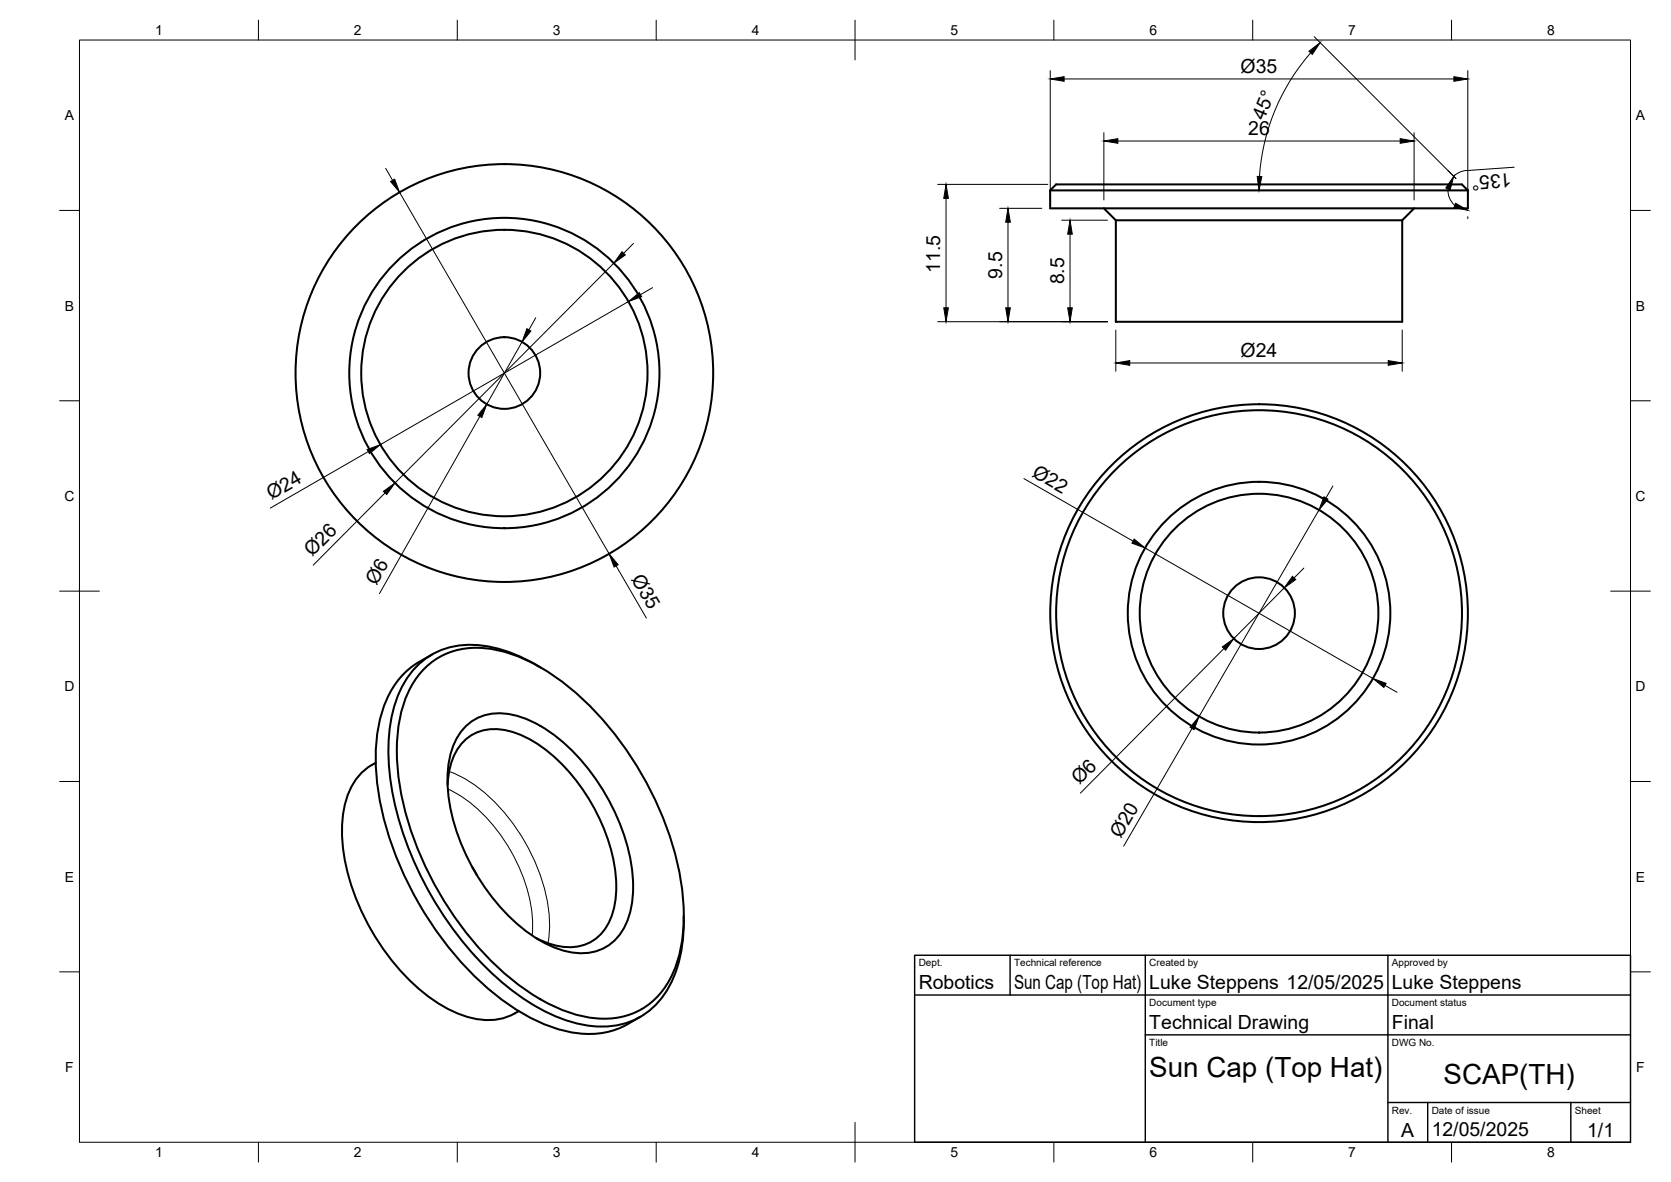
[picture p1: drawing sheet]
<svg xmlns="http://www.w3.org/2000/svg" width="420mm" height="297mm" viewBox="0 0 420 297" stroke-linecap="round" stroke-linejoin="round" font-family="sans-serif">
<!-- layer: Visible -->
<g fill="none" stroke="#000" stroke-width=".51">
<path d="M264.1 47.8l1.5-1.5h102l1.5 1.5v4.6h-105zM264.1 47.8h105M277.6 52.4l3 3M280.6 55.4h72M280.6 55.4v25.5h72v-25.5M355.6 52.4l-3 3M107.3 167.5a18.9 18.9 0 0 1 16.7-4.3 44.6 44.6 0 0 1 21.4 11.5 83.2 83.2 0 0 1 26.2 49.6 38.9 38.9 0 0 1-2.5 20.5 18.6 18.6 0 0 1-21.4 10.8 44.6 44.6 0 0 1-21.4-11.5 83.2 83.2 0 0 1-26.2-49.6 38.9 38.9 0 0 1 2.5-20.5 20.6 20.6 0 0 1 4.7-6.5zM108.6 164.5a22 22 0 0 0-12.9 15.7 53.8 53.8 0 0 0 1.5 27.9 85.3 85.3 0 0 0 29.6 43.6 38.8 38.8 0 0 0 20.9 8.1 19.4 19.4 0 0 0 10.1-2.4M134.9 167.2l1.1 .6M134.9 167.2a31.2 31.2 0 0 0-19.8-4.9 19.1 19.1 0 0 0-15.3 13.1 46.5 46.5 0 0 0-.8 25.4 85.9 85.9 0 0 0 29.4 47.8 39.4 39.4 0 0 0 22.5 9.4 19 19 0 0 0 18.9-13.5 37.7 37.7 0 0 0 2.1-13.1M93.5 192.2a15.3 15.3 0 0 0-6.9 10.7 43.7 43.7 0 0 0 4.4 26.2 54.5 54.5 0 0 0 20.4 23.8 20.5 20.5 0 0 0 15.2 3l2.8-1.2M94.5 191.7l-1 .6"/>
<path d="M112.5 197.2a15.3 15.3 0 0 1 5-11.7 12 12 0 0 1 11.4-1.6 35.1 35.1 0 0 1 17 13.6 46.2 46.2 0 0 1 9.1 25 16.9 16.9 0 0 1-4.2 12.5 11.3 11.3 0 0 1-10.9 2.7l-3.4-1.2-1.8-.8M117 182.6a12.7 12.7 0 0 1 13.2-2.6 37.7 37.7 0 0 1 18.4 14.1 50.5 50.5 0 0 1 10.6 28.7 18.4 18.4 0 0 1-4.5 13.4 12.7 12.7 0 0 1-13.2 2.6 37.7 37.7 0 0 1-18.4-14.1 50.5 50.5 0 0 1-10.6-28.7 18.4 18.4 0 0 1 4.5-13.4zM118.8 218l1 1.8M171.9 230.2v1.2M130.4 254.1l-1 .6M161 255.5l-3.2 1.9"/>
<circle cx="126.8" cy="93.7" r="9"/>
<circle cx="126.8" cy="93.7" r="52.5"/>
<circle cx="126.8" cy="93.7" r="36"/>
<circle cx="126.8" cy="93.7" r="39"/>
<circle cx="316.6" cy="154.1" r="33"/>
<circle cx="316.6" cy="154.1" r="52.5"/>
<circle cx="316.6" cy="154.1" r="51"/>
<circle cx="316.6" cy="154.1" r="9"/>
<circle cx="316.6" cy="154.1" r="30"/>
</g>
<!-- layer: Visible Narrow -->
<path d="M112.6 198.3a38.1 38.1 0 0 1 17.3 18.3 35.4 35.4 0 0 1 3.9 18.5M112.9 193.9a37.9 37.9 0 0 1 18.1 16.1 43.2 43.2 0 0 1 7.1 24.2l-.3 2.8" fill="none" stroke="#000" stroke-width=".25"/>
<!-- layer: BORDER -->
<g fill="none" stroke="#000" stroke-width=".25">
<path d="M20 10.1h390v276.9h-390zM65 5.1v5M115 5.1v5M165 5.1v5M215 5.1v10M265 5.1v5M315 5.1v5M365 5.1v5M15 52.9h5M410 52.9h5M15 100.7h5M410 100.7h5"/>
<path d="M15 148.6h10M405 148.6h10M15 196.4h5M410 196.4h5M15 244.2h5M410 244.2h5M65 287v5M115 287v5M165 287v5M215 282.1v9.9M265 287v5M315 287v5"/>
<path d="M365 287v5"/>
</g>
<!-- layer: TITLEBLOCK -->
<path d="M230 240.1h180v46.9h-180zM230 250h180M254 240.1v9.9M288 240.1v46.9M349 240.1v46.9M288 260.1h122M349 277.1h61M359 277.1v9.9M395 277.1v9.9" fill="none" stroke="#000" stroke-width=".36"/>
<!-- layer: FD_Dimensions -->
<g fill="none" stroke="#000" stroke-width=".25">
<path d="M264.1 17.7v32.6M267.6 19.8h98M329.5 13.3a52.8 52.8 0 0 0-12.8 31.1M330.5 9.2l35.6 35.7M369.1 17.7v32.6M277.6 33.3v17M281.1 35.4h71M355.6 33.3v17M97 42.3l1.7 3M100.5 48.4l52.7 90.8M235.8 46.3h27.7M237.9 49.9v27.5"/>
<path d="M251.4 52.4h10.6M253.4 55.8v21.6M267 55.3h11.5M269 58.9v18.5M364.1 47.5l.2 1.9 .6 1.2 .9 1M369.1 54.4v.6M380.7 42l-12.6 .9-1.6 .7-1 .7M134.7 79.8l-1.7 3.1M154.3 66.1l-55 55.3M158 75.8l-62.4 35.9M159.3 61.2l-2.5 2.5M164.1 72.3l-3.1 1.7"/>
<path d="M131.3 85.9l-8.9 15.7M235.8 80.8h42.7M280.6 82.9v10.4M284.1 91.2h65M352.6 82.9v10.4M92.6 113.5l-24.6 14.2M120.6 104.6l-25.2 44.6M96.8 123.9l-18.1 18.1M257.5 120.3l27.4 15.7M287.9 137.7l57.3 32.8M331.6 128.2l-30.1 51.9M335.2 122.1l-1.8 3"/>
<path d="M154.9 142.2l7.6 13.1M322.9 147.7l-12.7 12.8M327.9 142.8l-2.5 2.5M307.8 163l-36.1 36.3M348.2 172.2l3.1 1.8M299.7 183.1l-17.2 29.5"/>
</g>
<g fill="#000" stroke="#000" stroke-width=".25">
<path d="M264.1 19.8l3.5-.5v1.1zM329.1 12.9l2.8-2.2-1.9 3zM365.6 19.3l3.5 .5-3.5 .6zM277.6 35.4l3.5-.6v1.2zM352.1 34.8l3.5 .6-3.5 .6zM98.2 45.6l1-.6 1.3 3.4zM237.9 46.3l.6 3.6h-1.2zM253.4 52.4l.6 3.4h-1.1zM269 55.3l.6 3.6h-1.1zM316.1 44.3l1.2 .1-.7 3.4zM365.5 44.3l-.9 3.4-1.1-.4zM366 51.1l3.1 1.7-3.5-.6z"/>
<path d="M156.4 63.3l.8 .8-2.9 2zM158 75.8l2.8-2.3 .5 1.1zM237.3 77.4h1.2l-.6 3.4zM252.9 77.4h1.1l-.6 3.4zM268.5 77.4h1.1l-.6 3.4zM132.5 82.6l1 .6-2.2 2.7zM280.6 91.2l3.5-.6v1.2zM349.1 90.6l3.5 .6-3.5 .6zM92.3 113l3.3-1.3-2.7 2.3zM122.4 101.6l-1.2 3.3-1.1-.5zM96.4 123.5l2.9-2.1-2.1 2.9zM285.2 135.5l2.7 2.2-3.3-1.2z"/>
<path d="M332.9 124.8l1 .6-2.3 2.8zM153.2 139.2l2.2 2.7-1 .6zM325 144.8l.8 .9-2.9 2zM307.3 162.6l2.9-2.1-2 2.9zM345.2 170.5l3.3 1.2-.5 1zM301.5 180.1l-1.3 3.3-1-.6z"/>
</g>
<g font-size="7">
<text x="289" y="270.6">Sun Cap (Top Hat)</text>
<text x="363" y="272.3">SCAP(TH)</text>
</g>
<g font-size="4.9">
<text x="311.9" y="18.3">Ø35</text>
<text x="313.9" y="34">26</text>
<text x="317.8" y="30.5" transform="rotate(-67 317.8 30.5)">45°</text>
<text x="380" y="43.5" transform="rotate(176 380 43.5)">135°</text>
<text x="236.4" y="68.5" transform="rotate(-90 236.4 68.5)">11.5</text>
<text x="252" y="70" transform="rotate(-90 252 70)">9.5</text>
<text x="267.6" y="71.5" transform="rotate(-90 267.6 71.5)">8.5</text>
<text x="312" y="89.7">Ø24</text>
<text x="259.3" y="119.5" transform="rotate(30 259.3 119.5)">Ø22</text>
<text x="68.2" y="125.8" transform="rotate(-30 68.2 125.8)">Ø24</text>
<text x="78.5" y="140.1" transform="rotate(-45 78.5 140.1)">Ø26</text>
<text x="94.7" y="147.4" transform="rotate(-60 94.7 147.4)">Ø6</text>
<text x="158.6" y="145.5" transform="rotate(60 158.6 145.5)">Ø35</text>
<text x="271.4" y="197.4" transform="rotate(-45 271.4 197.4)">Ø6</text>
<text x="281.8" y="210.8" transform="rotate(-60 281.8 210.8)">Ø20</text>
<text x="231" y="248.5">Robotics</text>
<text x="255" y="248.5">Sun Cap (Top Hat)</text>
<text x="289" y="248.5">Luke Steppens 12/05/2025</text>
<text x="350" y="248.5">Luke Steppens</text>
<text x="289" y="258.6">Technical Drawing</text>
<text x="350" y="258.6">Final</text>
<text x="352.3" y="285.7">A</text>
<text x="360" y="285.5">12/05/2025</text>
<text x="399.1" y="285.7">1/1</text>
</g>
<g font-size="3.5">
<text x="39" y="8.8">1</text>
<text x="89" y="8.8">2</text>
<text x="139" y="8.8">3</text>
<text x="189" y="8.8">4</text>
<text x="239" y="8.8">5</text>
<text x="289" y="8.8">6</text>
<text x="339" y="8.8">7</text>
<text x="389" y="8.8">8</text>
<text x="16.3" y="30.2">A</text>
<text x="411.3" y="30.2">A</text>
<text x="16.3" y="78">B</text>
<text x="411.3" y="78">B</text>
<text x="16.2" y="125.9">C</text>
<text x="411.2" y="125.9">C</text>
<text x="16.2" y="173.7">D</text>
<text x="411.2" y="173.7">D</text>
<text x="16.3" y="221.6">E</text>
<text x="411.3" y="221.6">E</text>
<text x="16.4" y="269.4">F</text>
<text x="411.4" y="269.4">F</text>
<text x="39" y="290.8">1</text>
<text x="89" y="290.8">2</text>
<text x="139" y="290.8">3</text>
<text x="189" y="290.8">4</text>
<text x="239" y="290.8">5</text>
<text x="289" y="290.8">6</text>
<text x="339" y="290.8">7</text>
<text x="389" y="290.8">8</text>
</g>
<g font-size="2.5">
<text x="231" y="242.9">Dept.</text>
<text x="255" y="242.9">Technical reference</text>
<text x="289" y="242.9">Created by</text>
<text x="350" y="242.9">Approved by</text>
<text x="289" y="252.8">Document type</text>
<text x="350" y="252.8">Document status</text>
<text x="289" y="262.9">Title</text>
<text x="350" y="262.9">DWG No.</text>
<text x="350" y="279.9">Rev.</text>
<text x="360" y="279.9">Date of issue</text>
<text x="396" y="279.9">Sheet</text>
</g>
</svg>
